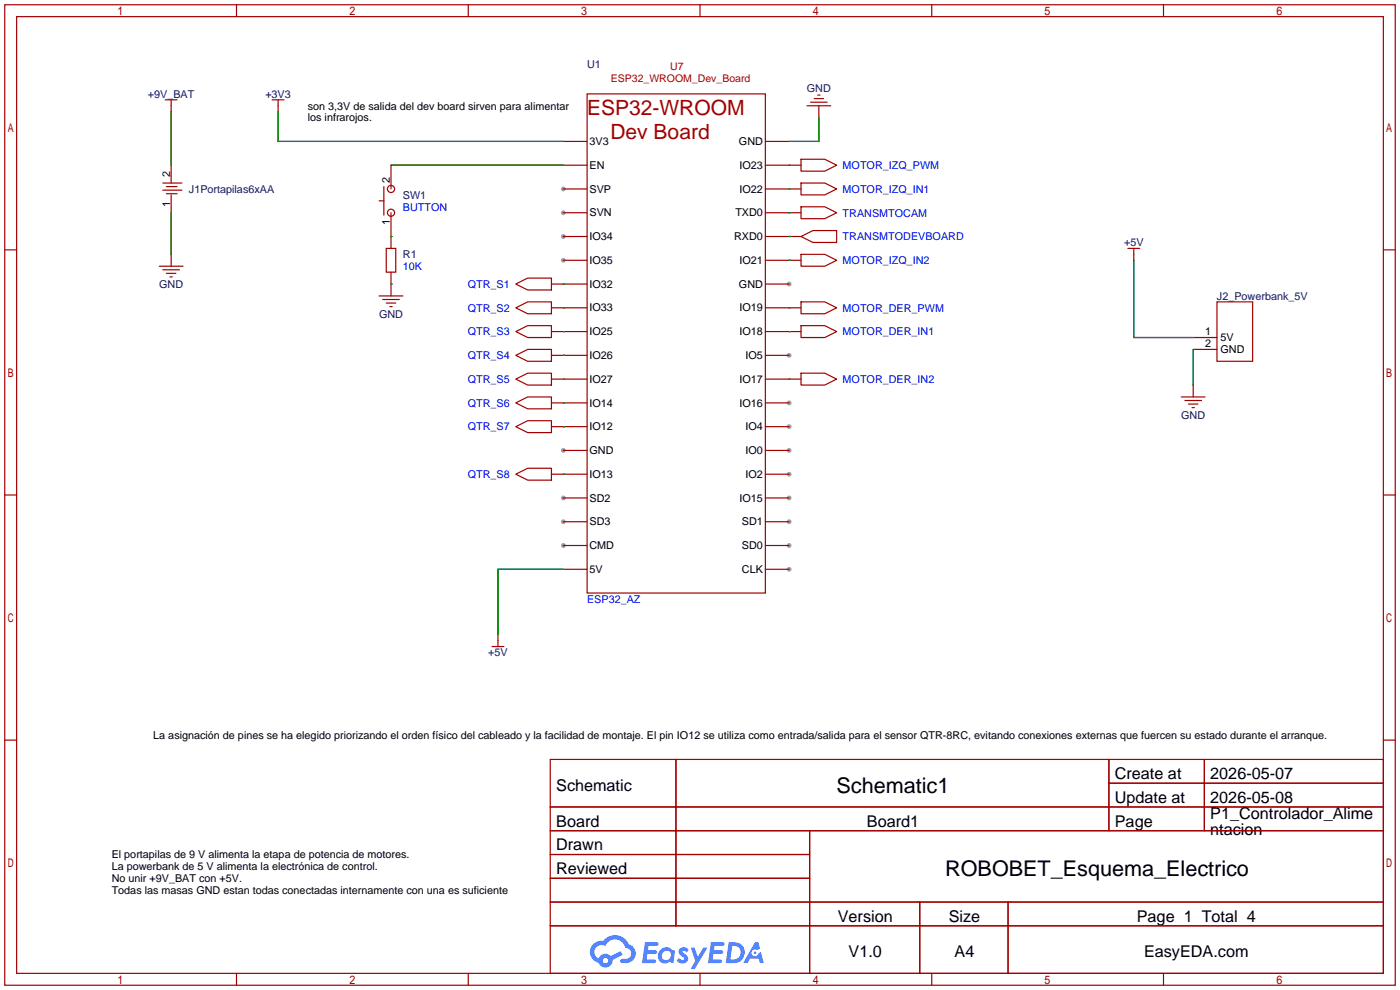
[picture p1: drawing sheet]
<svg xmlns="http://www.w3.org/2000/svg" width="299mm" height="212mm" viewBox="0 0 299 212" stroke-linecap="round" stroke-linejoin="round" font-family="sans-serif">
<g fill="#999">
<circle cx="120.4" cy="40.4" r=".51"/>
<circle cx="120.4" cy="45.5" r=".51"/>
<circle cx="120.4" cy="50.5" r=".51"/>
<circle cx="120.4" cy="55.6" r=".51"/>
<circle cx="120.4" cy="96.3" r=".51"/>
<circle cx="168.7" cy="75.9" r=".51"/>
<circle cx="168.7" cy="60.7" r=".51"/>
<circle cx="168.7" cy="91.2" r=".51"/>
<circle cx="168.7" cy="86.1" r=".51"/>
<circle cx="168.7" cy="96.3" r=".51"/>
<circle cx="168.7" cy="101.3" r=".51"/>
<circle cx="120.4" cy="106.4" r=".51"/>
<circle cx="120.4" cy="111.5" r=".51"/>
<circle cx="120.4" cy="116.6" r=".51"/>
<circle cx="168.7" cy="111.5" r=".51"/>
<circle cx="168.7" cy="106.4" r=".51"/>
<circle cx="168.7" cy="116.6" r=".51"/>
<circle cx="168.7" cy="121.7" r=".51"/>
</g>
<g fill="none" stroke="#a10000" stroke-width=".25">
<path d="M1 1h297.2v209.6h-297.2zM3.6 3.6h292.1v204.4h-292.1zM50.5 1v2.6M100.1 1v2.6M149.6 1v2.6M199.1 1v2.6M248.7 1v2.6M1 53.4h2.6M295.7 53.4h2.5M1 105.8h2.6M295.7 105.8h2.5M1 158.2h2.6"/>
<path d="M295.7 158.2h2.5M117.6 162.3h178.1v45.7h-178.1zM117.6 172.5h178.1M117.6 177.5h178.1M144.5 162.3v35.6M173 177.5v30.5M237 162.3v15.2M237 167.4h58.7M257.4 162.3v15.2M117.6 182.6h55.4M117.6 192.8h178.1M117.6 187.7h55.4"/>
<path d="M117.6 197.9h178.1M196.6 192.8v15.2M215.4 192.8v15.2M50.5 208v2.6M100.1 208v2.6M149.6 208v2.6M199.1 208v2.6M248.7 208v2.6"/>
</g>
<g fill="#5487ff">
<path d="M145.3 202.7a1.3 1.3 0 0 1 1.9 .3l-.4 .6a.54 .54 0 0 0-.9-.2l.1 .2a1.34 1.34 0 0 1 .9 1.8 1.47 1.47 0 0 1-2.3-.1l.5-.6 .8 .5a.31 .31 0 0 0 .4-.3 .31 .31 0 0 0-.3-.4 1.12 1.12 0 0 1-.7-1.8z"/>
<path d="M147.6 202.5h.9l.6 2 1.2-2h.9l-2.7 4.6h-.9l1-1.7z"/>
<path d="M137.8 201.4h1.7a1.31 1.31 0 0 1 1.2 .2 .4 .4 0 0 1-.3 .5l-1.8 .1-.1 .9h1.6a.4 .4 0 0 1 .4 .4 .4 .4 0 0 1-.5 .4h-1.6l-.2 1.2h1.4a.46 .46 0 0 1 .5 0 .46 .46 0 0 1 .1 .5l-.4 .2h-2.6z"/>
<path d="M151.9 201.4h1.7a1.32 1.32 0 0 1 1.2 .2 .39 .39 0 0 1-.3 .5l-1.8 .1-.1 .9h1.6a.4 .4 0 0 1 .4 .4 .4 .4 0 0 1-.4 .4h-1.7l-.2 1.2h1.4a.46 .46 0 0 1 .5 0 .46 .46 0 0 1 .1 .5l-.4 .2h-2.6z"/>
<path d="M161.3 201.4h.8l.3 1.3-.6 .4a.75 .75 0 0 0-1.1 .3 .75 .75 0 0 0 .5 1 .75 .75 0 0 0 .9-.7l.5-.2 .6 2.3h-.8l-.3-.9h-1.8l-.5 .9h-1z"/>
<path d="M155.7 201.4l-.6 4.4h1.5a2.27 2.27 0 0 0 2.6-2.2 2.27 2.27 0 0 0-2.7-2.2zM156.5 202.1a1.5 1.5 0 0 1 1.8 1.6 1.5 1.5 0 0 1-1.9 1.4h-.3z"/>
<path d="M141.2 203a1.6 1.6 0 0 0-.3 2.3 1.6 1.6 0 0 0 2.3 .2l.7 .3 .3-2.4-.1-.3-.5-.1a1.58 1.58 0 0 0-2.4 0zM141.8 203.5a.98 .98 0 0 1 1.6 .4 .98 .98 0 0 1-1.1 1.3 .94 .94 0 0 1-.9-.7 .94 .94 0 0 1 .4-1z"/>
<path d="M126.8 201.8a2.37 2.37 0 0 0 1.1 4 1.54 1.54 0 0 0 1.8 1 1.54 1.54 0 0 0 1.2-1.6l2.2-1.1-.5-.8-2 1a1.57 1.57 0 0 0-2.7 .5 1.5 1.5 0 0 1-.7-2.1 1.5 1.5 0 0 1 2.2-.5 2.23 2.23 0 0 1 2.3-1.4 2.23 2.23 0 0 1 2 1.8 1.16 1.16 0 0 1 1.2 1.1 1.16 1.16 0 0 1-1.1 1.2h-.7a.47 .47 0 0 0-.5 .4 .47 .47 0 0 0 .4 .5 2.17 2.17 0 0 0 2.5-.9 2.17 2.17 0 0 0-.3-2.7l-.8-.4a3.2 3.2 0 0 0-5.5-.7l-1.1 .1zM128.8 205.3a.6 .6 0 0 1 1.2 0 .6 .6 0 0 1-1.2 0z"/>
<circle cx="161.4" cy="203.6" r=".28"/>
</g>
<g fill="none" stroke="#a10000" stroke-width=".25">
<path d="M34.8 39.1h4.1M35.3 21.3h2.5M35.6 39.9h2.2M36.6 21.3v2.6M36.6 35.3v3.8M58.2 21.3h2.5M59.4 21.3v2.6M82 39.9v6.1M83.6 35.3v5.1M120.4 30.2h5.1M120.4 35.3h5.1M125.5 20.1h38.1v106.6h-38.1z"/>
<path d="M163.6 30.2h5.1M163.6 35.3h7.6M171.2 34h5.1l2.5 1.3-2.5 1.3h-5.1zM171.2 39.1h5.1l2.5 1.3-2.5 1.3h-5.1zM172.5 22.6h5M173.2 21.8h3.6M174 21.1h2M174.8 20.3h.5M175 22.6v2.5M34 56.9h5.1M34.8 40.6h4.1M34.8 57.7h3.6"/>
<path d="M35.6 41.4h2.2M35.6 58.4h2M36.3 59.2h.5M36.6 41.7v3.8M36.6 54.4v2.5M81 42.9h1M82.5 53.1h2.1v5.1h-2.1zM83.6 45.5v7.6M83.6 58.2v5M120.4 40.4h5.1M120.4 45.5h5.1M120.4 50.5h5.1"/>
<path d="M120.4 55.6h5.1M163.6 40.4h7.6M163.6 45.5h7.6M163.6 50.5h7.6M163.6 55.6h7.6M171.2 54.4h5.1l2.5 1.2-2.5 1.3h-5.1zM171.2 44.2h5.1l2.5 1.3-2.5 1.2h-5.1zM171.2 50.5l2.5-1.2h5.1v2.5h-5.1zM241 53.1h2.6M242.3 53.1v2.5M81 63.2h5.1M81.8 64h3.5"/>
<path d="M82.5 64.8h2.1M83.3 65.5h.5M110.2 60.7l2.6-1.3h5.1v2.6h-5.1zM110.2 65.8l2.6-1.3h5.1v2.6h-5.1zM110.2 70.9l2.6-1.3h5.1v2.5h-5.1zM110.2 75.9l2.6-1.2h5.1v2.5h-5.1zM117.9 60.7h7.6M117.9 65.8h7.6M117.9 70.9h7.6M117.9 75.9h7.6M163.6 60.7h5.1M163.6 65.8h7.6"/>
<path d="M163.6 70.9h7.6M163.6 75.9h5.1M171.2 64.5h5.1l2.5 1.3-2.5 1.3h-5.1zM171.2 69.6h5.1l2.5 1.3-2.5 1.2h-5.1zM171.2 79.8h5.1l2.5 1.2-2.5 1.3h-5.1zM255 72.1h5.1M255 74.7h5.1M260.1 64.5h7.6v12.7h-7.6zM110.2 81l2.6-1.2h5.1v2.5h-5.1zM110.2 86.1l2.6-1.3h5.1v2.6h-5.1zM110.2 91.2l2.6-1.3h5.1v2.6h-5.1zM117.9 81h7.6"/>
<path d="M117.9 86.1h7.6M117.9 91.2h7.6M120.4 96.3h5.1M163.6 81h7.6M163.6 86.1h5.1M163.6 91.2h5.1M163.6 96.3h5.1M252.5 84.8h5.1M253.2 85.6h3.6M254 86.4h2M254.8 87.1h.5M255 82.3v2.5"/>
<path d="M110.2 101.3l2.6-1.2h5.1v2.5h-5.1zM117.9 101.3h7.6M120.4 106.4h5.1M120.4 111.5h5.1M120.4 116.6h5.1M163.6 101.3h5.1M163.6 106.4h5.1M163.6 111.5h5.1M163.6 116.6h5.1M105.2 138.2h2.5M106.4 135.6v2.6M120.4 121.7h5.1"/>
<path d="M163.6 121.7h5.1"/>
<circle cx="83.6" cy="40.4" r=".76"/>
<circle cx="83.6" cy="45.5" r=".76"/>
</g>
<g fill="none" stroke="#008700" stroke-width=".25">
<path d="M36.6 23.9v11.4M59.4 23.9v6.3h61M83.6 35.3h36.8M168.7 35.3h.1M175 25.1v5.1h-6.3M36.6 45.5v8.9M83.6 50.5h.1M168.7 40.4h.1M168.7 55.6h.1M168.7 45.5h.1M168.7 50.5h.1M242.3 55.6v16.5h12.7"/>
<path d="M83.6 60.7h.1M120.4 60.7h.1M120.4 65.8h.1M120.4 70.9h.1M120.4 75.9h.1M168.7 65.8h.1M168.7 70.9h.1M255 74.7v7.6M120.4 81h.1M120.4 86.1h.1M120.4 91.2h.1M168.7 81h.1"/>
<path d="M120.4 101.3h.1M120.4 121.7h-14v13.9"/>
</g>
<g font-size="4.6">
<text x="178.8" y="169.4">Schematic1</text>
<text x="202" y="187.2">ROBOBET_Esquema_Electrico</text>
</g>
<g font-size="4.5" fill="#a00000">
<text x="125.5" y="24.7">ESP32-WROOM</text>
<text x="130.5" y="29.6">Dev Board</text>
</g>
<g font-size="3.5">
<text x="238.3" y="166.5">Create at</text>
<text x="258.7" y="166.5">2026-05-07</text>
<text x="118.9" y="169.1">Schematic</text>
<text x="238.3" y="171.6">Update at</text>
<text x="258.7" y="171.6">2026-05-08</text>
<text x="118.9" y="176.7">Board</text>
<text x="185.3" y="176.7">Board1</text>
<text x="238.3" y="176.7">Page</text>
<text x="258.7" y="174.9">P1_Controlador_Alime</text>
<text x="258.7" y="178.4">ntacion</text>
<text x="118.9" y="181.8">Drawn</text>
<text x="118.9" y="186.8">Reviewed</text>
<text x="179.1" y="197">Version</text>
<text x="202.8" y="197">Size</text>
<text x="243" y="197">Page 1 Total 4</text>
<text x="181.4" y="204.6">V1.0</text>
<text x="204" y="204.6">A4</text>
<text x="244.5" y="204.6">EasyEDA.com</text>
</g>
<g font-size="2.3" fill="#000080">
<text x="125.5" y="14.5">U1</text>
<text x="31.6" y="20.9">+9V_BAT</text>
<text x="56.7" y="20.9">+3V3</text>
<text x="172.4" y="19.6">GND</text>
<text x="40.4" y="41.2">J1Portapilas6xAA</text>
<text x="86.1" y="42.5">SW1</text>
<text x="240.2" y="52.6">+5V</text>
<text x="86.1" y="55.2">R1</text>
<text x="34" y="61.5">GND</text>
<text x="260.1" y="64.1">J2_Powerbank_5V</text>
<text x="81" y="67.9">GND</text>
<text x="252.5" y="89.5">GND</text>
<text x="104.3" y="140.3">+5V</text>
</g>
<g font-size="2.3">
<text x="65.8" y="23.4">son 3,3V de salida del dev board sirven para alimentar</text>
<text x="65.8" y="26">los infrarojos.</text>
<text x="126" y="31">3V3</text>
<text x="157.9" y="31">GND</text>
<text x="36.3" y="37.8" transform="rotate(-90 36.3 37.8)">2</text>
<text x="83.3" y="39.1" transform="rotate(-90 83.3 39.1)">2</text>
<text x="126" y="36.1">EN</text>
<text x="126" y="41.2">SVP</text>
<text x="158.1" y="41.2">IO22</text>
<text x="158.1" y="36.1">IO23</text>
<text x="36.3" y="44.2" transform="rotate(-90 36.3 44.2)">1</text>
<text x="126" y="46.3">SVN</text>
<text x="157.2" y="46.3">TXD0</text>
<text x="83.3" y="48" transform="rotate(-90 83.3 48)">1</text>
<text x="126" y="51.3">IO34</text>
<text x="156.9" y="51.3">RXD0</text>
<text x="126" y="56.4">IO35</text>
<text x="158.1" y="56.4">IO21</text>
<text x="126" y="61.5">IO32</text>
<text x="157.9" y="61.5">GND</text>
<text x="126" y="66.6">IO33</text>
<text x="126" y="71.7">IO25</text>
<text x="158.1" y="71.7">IO18</text>
<text x="158.1" y="66.6">IO19</text>
<text x="257.5" y="71.7">1</text>
<text x="126" y="76.7">IO26</text>
<text x="159.3" y="76.7">IO5</text>
<text x="257.5" y="74.2">2</text>
<text x="260.9" y="72.9">5V</text>
<text x="260.9" y="75.5">GND</text>
<text x="126" y="81.8">IO27</text>
<text x="158.1" y="81.8">IO17</text>
<text x="126" y="86.9">IO14</text>
<text x="158.1" y="86.9">IO16</text>
<text x="126" y="92">IO12</text>
<text x="159.3" y="92">IO4</text>
<text x="126" y="97.1">GND</text>
<text x="159.3" y="97.1">IO0</text>
<text x="126" y="102.1">IO13</text>
<text x="126" y="107.2">SD2</text>
<text x="158.1" y="107.2">IO15</text>
<text x="159.3" y="102.1">IO2</text>
<text x="126" y="112.3">SD3</text>
<text x="158.6" y="112.3">SD1</text>
<text x="126" y="117.4">CMD</text>
<text x="158.6" y="117.4">SD0</text>
<text x="126" y="122.5">5V</text>
<text x="158.6" y="122.5">CLK</text>
<text x="32.8" y="158">La asignación de pines se ha elegido priorizando el orden físico del cableado y la facilidad de montaje. El pin IO12 se utiliza como entrada/salida para el sensor QTR-8RC, evitando conexiones externas que fuercen su estado durante el arranque.</text>
<text x="23.9" y="183.4">El portapilas de 9 V alimenta la etapa de potencia de motores.</text>
<text x="23.9" y="186">La powerbank de 5 V alimenta la electrónica de control.</text>
<text x="23.9" y="188.5">No unir +9V_BAT con +5V.</text>
<text x="23.9" y="191.1">Todas las masas GND estan todas conectadas internamente con una es suficiente</text>
</g>
<g font-size="2.3" fill="#00f">
<text x="180.1" y="36.1">MOTOR_IZQ_PWM</text>
<text x="180.1" y="41.2">MOTOR_IZQ_IN1</text>
<text x="86.1" y="45">BUTTON</text>
<text x="180.1" y="46.3">TRANSMTOCAM</text>
<text x="180.1" y="51.4">TRANSMTODEVBOARD</text>
<text x="86.1" y="57.7">10K</text>
<text x="180.1" y="56.4">MOTOR_IZQ_IN2</text>
<text x="100" y="61.5">QTR_S1</text>
<text x="100" y="66.6">QTR_S2</text>
<text x="100" y="71.7">QTR_S3</text>
<text x="180.1" y="66.6">MOTOR_DER_PWM</text>
<text x="180.1" y="71.7">MOTOR_DER_IN1</text>
<text x="100" y="76.8">QTR_S4</text>
<text x="100" y="81.8">QTR_S5</text>
<text x="180.1" y="81.8">MOTOR_DER_IN2</text>
<text x="100" y="86.9">QTR_S6</text>
<text x="100" y="92">QTR_S7</text>
<text x="100" y="102.2">QTR_S8</text>
<text x="125.5" y="128.8">ESP32_AZ</text>
</g>
<g font-size="2.2" fill="#a00000">
<text x="130.6" y="17.4">ESP32_WROOM_Dev_Board</text>
<text x="143.3" y="14.9">U7</text>
</g>
</svg>
